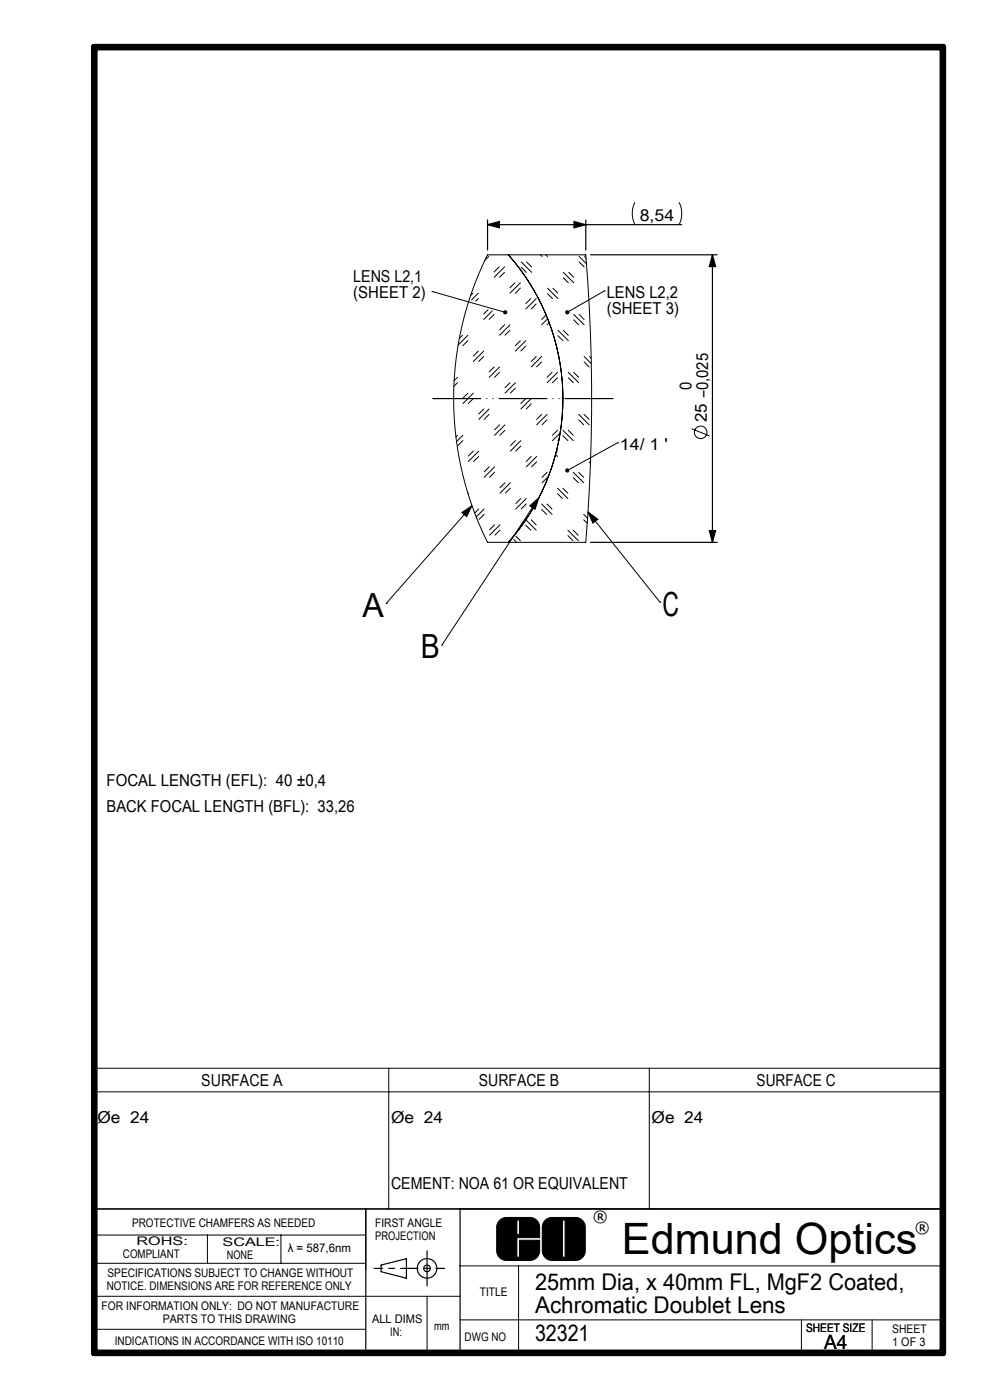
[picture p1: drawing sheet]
<svg xmlns="http://www.w3.org/2000/svg" width="210mm" height="297mm" viewBox="0 0 210 297" stroke-linecap="round" stroke-linejoin="round" font-family="sans-serif">
<g fill="none" stroke="#000" stroke-width=".21">
<path d="M103.4 54.1h20.9a373.1 373.1 0 0 1 0 61h-20.9a68.2 68.2 0 0 1 0-61zM103.7 54.4l-.8 .8M105.9 56.6l-1.1 1.1M107 57.8l-1 1M107 56.6l-2.2 2.2M107.8 54.1a46 46 0 0 1 0 61M107.8 54.1h.1M109.2 60l-1 1M110.4 60l-2.2 2.2M110.6 55.6l2.2 2.2M110.6 56.7l1 1.1M111.7 55.6l1.1 1"/>
<path d="M114.6 54.1l.4 .3M115.8 54.1l.3 .3M119.5 57.8l2.2 2.2M119.5 58.9l1.1 1.1M120.6 57.8l1.1 1M122.9 54.4l1.5 1.6M122.9 55.6l1 1M124 54.4l.3 .3M134.7 42.9a5.3 5.3 0 0 0 0 4.8M144.1 42.9a5.3 5.3 0 0 1 0 4.8M91.7 61.8h.1M91.7 61.8l15.5 4.5"/>
<path d="M98.1 71.1l-.7 .7M99.2 72.3l-1 1M99.3 71.1l-2.1 2.1M100.3 62.2l-.5 .5M101.5 63.3l-.6 .6M101.5 62.2l-1.5 1.4M101.5 74.5l-1.1 1M102.6 75.6l-1.1 1.1M102.6 74.5l-2.2 2.2M103.5 65.7l-.9 .9M104.4 66l-1.8 1.8M104.8 66.7l-1 1.1"/>
<path d="M104.8 77.8l-1 1.1M106 79l-1.1 1M106 77.8l-2.2 2.2M107 68.9l-1 1.1M108.2 70.1l-1.1 1M108.2 68.9l-2.2 2.2M110.4 61.1l-1.1 1.1M110.4 72.3l-1.1 1M111.5 73.4l-1 1.1M111.5 72.3l-2.2 2.2M112.6 63.3l-1.1 1.1M113.7 64.5l-1 1"/>
<path d="M113.7 63.3l-2.2 2.3M113.7 75.6l-1 1.1M114.9 76.8l-1.1 1M114.9 75.6l-2.2 2.2M115.8 66.8l-.9 1M116.1 61.1l2.2 2.2M116.1 62.3l1.1 1M116.2 67.6l-1.3 1.3M116.5 68.4l-.5 .5M117.1 79l-1.1 1M117.3 61.1l1 1.1M118.3 79l-2.3 2.2"/>
<path d="M118.3 70.1l2.3 2.2M118.3 71.2l1.1 1.1M119.5 70.1l1 1M120.6 79l2.2 2.2M121.7 79l1.1 1.1M121.7 66.7l2.2 2.2M121.7 67.9l1.1 1M122.8 66.7l1.1 1.1M123.9 75.6l1.5 1.5M123.9 76.8l1.1 1M125.1 75.6l.3 .4M128.2 61.7h.1"/>
<path d="M128.2 61.7l-7.9 4.6M97 81.2l-.7 .7M97 80l-.7 .8M97 92.3l-.3 .4M98.2 93.5l-1.1 1M98.2 92.3l-1.4 1.4M99.3 83.4l-1.1 1.1M100.4 84.5l-1.1 1.1M100.4 83.4l-2.2 2.2M100.4 95.7l-1.1 1.1M101.5 96.8l-1 1.1M101.6 95.7l-2.3 2.2"/>
<path d="M102.6 86.8l-1 1M103.8 87.9l-1.1 1.1M103.8 86.8l-2.2 2.2M103.8 99.1l-1.1 1M104.9 99.1l-2.2 2.2M106 90.1l-1.1 1.1M107.1 91.3l-1 1M107.1 90.1l-2.2 2.2M108.2 81.2l-1.1 1.1M109.3 82.3l-1 1.1M109.3 81.2l-2.2 2.2M109.3 93.5l-1 1"/>
<path d="M110.5 94.6l-1.1 1.1M110.5 93.5l-2.2 2.2M111.5 84.6l-1 1M112.7 85.7l-1.1 1.1M112.7 84.6l-2.2 2.2M112.7 96.8l-1.1 1.1M113.8 98l-1 1M113.8 96.8l-2.2 2.3M114.9 87.9l-1.1 1.1M116 89.1l-1 1M116 87.9l-2.2 2.2M117.8 96.4l.5 .4"/>
<path d="M118.1 95.5l.1 .2M118.2 80.1l-1 1.1M118.3 91.3l-1.1 1M118.6 93.2l-.3 .3M118.8 91.9l-1.6 1.6M119.4 83.4h.1M119.4 91.3l2.2 2.2M119.4 92.4l1.1 1.1M119.4 84.6h.1M120.5 91.3l1.1 1M120.6 80.1l1 1.1M122.8 87.9l2.2 2.2"/>
<path d="M122.8 89.1l1 1M123.9 87.9l1.1 1.1M125 98l.3 .3M131 93.9h.1M131 93.9l-10.7 5.9M146.7 91l3.8 1.5M98 108.7l2.1-1.4-1.1 2.3zM99.3 104.6v.1M100.1 107.3l-18.2 20.7M101.6 108l-.9 .8M102.7 109.1l-1.1 1.1M102.7 108l-1.7 1.7"/>
<path d="M104.9 100.2l-1.1 1.1M104.9 111.3l-1 1.1M106.1 112.5l-1.1 1M106.1 111.3l-2.2 2.2M107.1 102.4l-1 1.1M107.8 115.1h.1M108.3 103.5l-1.1 1.1M108.3 102.4l-2.2 2.2M109 114.4l.6 .7M109.4 113.7l1 1M110.5 105.8l-1.1 1M111.5 111.4l1.1 1.1"/>
<path d="M111.6 106.9l-1 1.1M111.6 105.8l-2.2 2.2M111.7 110.4l2 2.1M112.4 107.3l1.9-1.7-.8 2.4zM112.7 110.3l1 1M114.3 105.6l-20.6 31.3M114.9 106.9l2.2 2.2M114.9 108.1l1.1 1M116 106.9l1.1 1.1M116 100.2l-1 1.1M116.3 101l-1.3 1.4M118.3 103.6l2.2 2.2"/>
<path d="M118.3 104.7l1 1.1M119.4 103.6l1.1 1M120.5 112.5l2.2 2.2M120.5 113.6l1 1.1M121.6 112.5l1.1 1.1M121.6 100.2l2.2 2.2M121.6 101.3l1.1 1.1M122.8 100.2l1 1.1M123.8 109.1l.8 .8M123.8 110.3l.8 .7M124.7 108.6l2.1 1.5-1 .9zM124.7 108.6l15.3 19.2"/>
<path d="M81.9 128h.1M93.7 136.9h.1M140 127.8h.1M20.2 226.6h179.8v29.9h-179.8zM20.2 231.6h179.8M82.5 226.6v29.9M137.7 226.6v29.9M105.9 259a2.07 2.07 0 0 1 1.5-.7h5a2.07 2.07 0 0 1 2.1 2v2.3h-4.9v4.1h.6v-3.6h4.3v2.2a2.07 2.07 0 0 1-2.1 2.1h-5a2.07 2.07 0 0 1-2-2.1v-5.2zM109.6 258.8h.6v3.1h-.6zM115.7 258.8l1.2-.5h5.2a2.07 2.07 0 0 1 2.1 2v5a2.07 2.07 0 0 1-2.1 2.1h-5a2.07 2.07 0 0 1-2.1-2.1v-5a2.07 2.07 0 0 1 .7-1.5zM119.3 258.8h.6v7.9h-.6zM20 268h57.6"/>
<path d="M20 262h57.6M44 262v6M59.6 262v6M90.6 275v12M97.6 268.5h102.4M97.6 275h-77.6M110 268.5v18.5M20 282h57.6M97.6 280h102.4M97.6 287.1h101.4M170 280v7M185 280v7.1"/>
<circle cx="148.6" cy="91.7" r="1.33"/>
</g>
<g fill="none" stroke="#000" stroke-width=".25">
<path d="M103.4 47.7l2.5-.7v1.3zM103.4 46.7v6.4M103.4 47.7h41.2M121.8 47l2.5 .7-2.5 .6zM124.3 46.7v6.4M125.3 54.1h26.8M151.1 54.1l.7 2.5h-1.3zM151.1 54.1v61M125.3 115.1h26.8M150.5 112.6h1.3l-.7 2.5zM20 256.5h180M77.6 256.5v30.5"/>
<path d="M97.6 256.5v30.6M80.8 268.4l5.4-1.4v4.2l-5.4-1.4zM90.6 265.4v7.4"/>
<circle cx="90.6" cy="269.1" r=".71"/>
<circle cx="90.6" cy="269.1" r="2.07"/>
</g>
<path d="M20 10h180v277h-180z" fill="none" stroke="#000" stroke-width="1.4"/>
<path d="M109.6 258.8v3.1h.6v-3.1zM106 258.9l.6-.4 .7-.2h5.1l.8 .2 .7 .4 .5 1.1 .1 2.6h-4.9v4.1h.6v-3.6h4.3l-.1 2.6-.6 1.1-.6 .4-.6 .2h-5.2l-.8-.2-.7-.4-.4-.6-.1-.7v-5.2l.1-.7zM119.3 258.8v7.9h.6v-7.9zM115.7 258.9l.6-.4 .6-.2h5.2l.8 .2 .7 .4 .4 .6 .1 .7 .1 5.1-.2 .9-.5 .6-.6 .4-.7 .2h-5.1l-.8-.2-.7-.4-.4-.6-.2-.7v-5.2l.2-.8z" fill-rule="evenodd" fill="#000"/>
<path d="M91.1 84.6h39.5" fill="none" stroke="#000" stroke-width=".25" stroke-dasharray="10.2 1.3 0 1.3 0 1.3" stroke-dashoffset="-.7"/>
<path d="M79.3 269.1h7.5M94.3 269.1h-7.5" fill="none" stroke="#000" stroke-width=".25" stroke-dasharray="30.5 1.3 1.3 1.3" stroke-dashoffset="28.6"/>
<g fill="#000">
<path d="M121.8 47l2.5 .7-2.5 .6zM103.4 47.7l2.5-.7v1.3z"/>
<path d="M151.1 54.1l.7 2.5h-1.3zM150.5 112.6h1.3l-.7 2.5z"/>
<path d="M106.9 65.9a.45 .45 0 0 0 0 .7 .45 .45 0 0 0 .7-.2l-.4-.1 .4 .1-.2-.5zM120 65.9l-.1 .6 .4-.2-.4 .2a.45 .45 0 0 0 .7 .1 .45 .45 0 0 0 .1-.6 .45 .45 0 0 0-.7-.1zM120 99.5l-.1 .5 .4-.2-.4 .2a.45 .45 0 0 0 .7 .2 .45 .45 0 0 0 .1-.7 .45 .45 0 0 0-.7 0z"/>
<path d="M98 108.7l2.1-1.4-1.1 2.3zM112.4 107.3l1.9-1.7-.8 2.4zM124.7 108.6l2.1 1.5-1 .9z"/>
</g>
<text font-size="9.2" x="131.9" y="266">Edmund Optics</text>
<g font-size="7.1">
<text x="76.9" y="130.9">A</text>
<text x="140.6" y="130.6">C</text>
<text x="89.3" y="139.7">B</text>
</g>
<g font-size="4.9">
<text x="113.5" y="273.6">25mm Dia, x 40mm FL, MgF2 Coated,</text>
<text x="113.5" y="278.5">Achromatic Doublet Lens</text>
<text x="113.5" y="284.5">32321</text>
</g>
<text font-size="4.2" x="174.8" y="286.2">A4</text>
<g font-size="3.5">
<text x="135.7" y="46.9">8,54</text>
<text x="74.9" y="59.7">LENS L2,1</text>
<text x="74.9" y="63.2">(SHEET 2)</text>
<text x="128.7" y="63.1">LENS L2,2</text>
<text x="128.7" y="66.6">(SHEET 3)</text>
<text x="146.7" y="82.8" transform="rotate(-90 146.7 82.8)">0</text>
<text x="149.9" y="89.5" transform="rotate(-90 149.9 89.5)">25 -0,025</text>
<text x="131.5" y="95.4">14/ 1 '</text>
<text x="22.6" y="166.7">FOCAL LENGTH (EFL): 40 ±0,4</text>
<text x="22.6" y="172.2">BACK FOCAL LENGTH (BFL): 33,26</text>
<text x="42.7" y="230.4">SURFACE A</text>
<text x="101.6" y="230.4">SURFACE B</text>
<text x="160.5" y="230.4">SURFACE C</text>
<text x="20.7" y="238.3">Øe 24</text>
<text x="83" y="238.3">Øe 24</text>
<text x="138.2" y="238.3">Øe 24</text>
<text x="83" y="252.3">CEMENT: NOA 61 OR EQUIVALENT</text>
</g>
<g font-size="3.3">
<text x="125.8" y="259.3">®</text>
<text x="194.1" y="261.5">®</text>
</g>
<g font-size="2.5">
<text x="28" y="260.3">PROTECTIVE CHAMFERS AS NEEDED</text>
<text x="79.6" y="260.3">FIRST ANGLE</text>
<text x="79.6" y="263.1">PROJECTION</text>
<text x="26.1" y="267">COMPLIANT</text>
<text x="29" y="264.2">ROHS:</text>
<text x="47.2" y="264.3">SCALE:</text>
<text x="48.1" y="267.1">NONE</text>
<text x="61" y="265.7">λ = 587,6nm</text>
<text x="22.6" y="273.6">NOTICE. DIMENSIONS ARE FOR REFERENCE ONLY</text>
<text x="22.8" y="270.8">SPECIFICATIONS SUBJECT TO CHANGE WITHOUT</text>
<text x="101.8" y="274.9">TITLE</text>
<text x="21.6" y="277.9">FOR INFORMATION ONLY: DO NOT MANUFACTURE</text>
<text x="34.5" y="280.7">PARTS TO THIS DRAWING</text>
<text x="78.9" y="280.7">ALL DIMS</text>
<text x="24.3" y="285.3">INDICATIONS IN ACCORDANCE WITH ISO 10110</text>
<text x="82.8" y="283.5">IN:</text>
<text x="92.1" y="282.1">mm</text>
<text x="98.6" y="284.4">DWG NO</text>
<text x="171" y="282.6">SHEET SIZE</text>
<text x="189.3" y="282.8">SHEET</text>
<text x="189.3" y="285.6">1 OF 3</text>
</g>
</svg>
